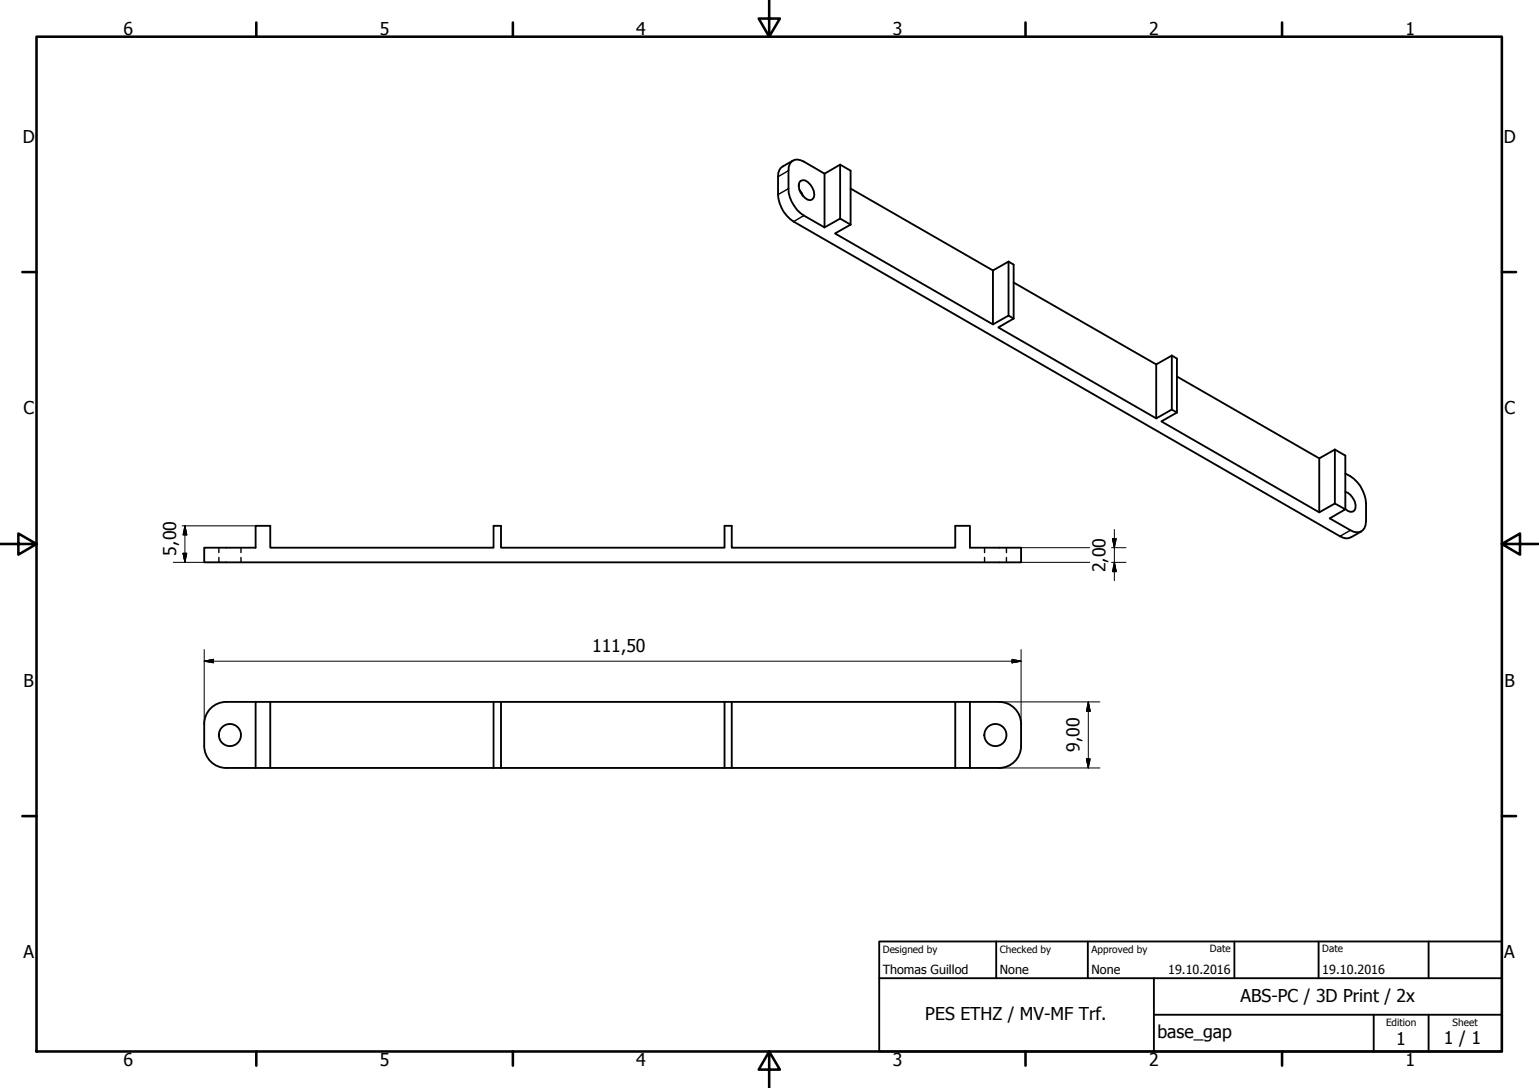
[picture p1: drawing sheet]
<svg xmlns="http://www.w3.org/2000/svg" width="420mm" height="297mm" viewBox="0 0 420 297" stroke-linecap="round" stroke-linejoin="round" font-family="sans-serif">
<!-- layer: Visible (ISO) -->
<g fill="none" stroke="#000" stroke-width=".51">
<path d="M213.7 45.5a2.99 2.99 0 0 0-1.3 2.7v4.9M215.3 46.6v4.9M218.2 51.9l1.1 1.7M218.6 49.4a2.02 2.02 0 0 1 2.6 1 3.8 3.8 0 0 1 1 3.5l-.4 .5a2.02 2.02 0 0 1-2.7-1 3.8 3.8 0 0 1-.9-3.5zM219.5 44.1l5.6 3.3M225.1 47.4v14.7l-5.6-3.2M225.1 47.4l4.3-2.5 2.8 1.7v14.7M229.4 44.9v14.8M232.2 51.5l38.9 22.3 4.2-2.4M216.7 60.5l149.1 85.9M232.2 61.3l-2.8-1.6-4.3 2.4M232.2 61.3l-4.2 2.4 43.1 24.9 4.2-2.4"/>
<path d="M271.1 73.8v14.8M275.3 71.4l1.4 .8v14.8M275.3 71.4v14.8M276.7 77.1l39 22.4 4.2-2.4M275.3 86.2l1.4 .8M276.7 87l-4.2 2.4 43.2 24.8 4.2-2.4M315.7 99.5v14.7M319.9 97.1l1.4 .8v14.7M319.9 97.1v14.7M319.9 111.8l1.4 .8M321.3 102.8l38.9 22.3 4.2-2.4M321.3 112.6l-4.2 2.4 43.1 24.9 4.2-2.4"/>
<path d="M360.2 125.1v14.8M364.4 137.5l2.9 1.6-4.3 2.4 5.7 3.3M364.4 122.7l2.9 1.7v14.7M364.4 122.7v14.8M367.3 134.3a4.2 4.2 0 0 1 2.5 5 1.63 1.63 0 0 1-2.5-.4M367.3 129.3l1.4 .7M372.9 137.4v4.9M55.8 149.5h14v-5.9h4v5.9h60.9v-5.9h2.1v5.9h61v-5.9h2v5.9h61v-5.9h4v5.9h14v4h-223zM69.8 191.6v18.1M73.8 191.6v18.1M134.7 191.6v18.1M136.8 191.6v18.1"/>
<path d="M197.8 191.6v18.1M199.8 191.6v18.1M260.8 191.6v18.1M264.8 191.6v18.1M272.8 191.6a6 6 0 0 1 6 6v6a6 6 0 0 1-6 6.1M272.8 191.6h-211a6 6 0 0 0-6 6v6a6 6 0 0 0 6 6.1h211"/>
<circle cx="62.8" cy="200.7" r="3"/>
<circle cx="271.7" cy="200.7" r="3"/>
</g>
<!-- layer: Hidden (ISO) -->
<path d="M59.8 149.5v1.4M59.8 152.2v1.3M65.8 149.5v1.4M65.8 152.2v1.3M268.8 149.5v1.4M268.8 152.2v1.3M274.8 149.5v1.4M274.8 152.2v1.3" fill="none" stroke="#000" stroke-width=".38"/>
<!-- layer: Visible Narrow (ISO) -->
<path d="M215.3 46.6l-2.9 1.6M215.3 51.5l-2.9 1.6M219.5 58.9l-2.8 1.6M368.7 144.8l-2.9 1.6" fill="none" stroke="#000" stroke-width=".38"/>
<path d="M212.4 53.1a9.5 9.5 0 0 0 4.3 7.4M215.3 51.5a9.1 9.1 0 0 0 4.2 7.4M216.5 43.9l-2.8 1.6M219.5 44.1a2.57 2.57 0 0 0-3-.2 2.57 2.57 0 0 0-1.2 2.7M368.7 130a9.3 9.3 0 0 1 4.2 7.4M371.7 145.1l-2.8 1.6a2.89 2.89 0 0 1-3.1-.3M372.9 142.3a2.61 2.61 0 0 1-1.2 2.7 2.61 2.61 0 0 1-3-.2" fill="none" stroke="#000" stroke-width=".51"/>
<!-- layer: Border (ISO) -->
<g fill="none" stroke="#000" stroke-width=".7">
<path d="M10 10h400v277.1h-400zM70 6.1v3.9M140 6.1v3.9M210 0v10l-2.9-4.9h5.8l-2.9 4.9M280 6.1v3.9M350 6.1v3.9M6.1 74.3h3.9M410 74.3h3.9M0 148.5h10l-5-2.8v5.7l5-2.9M410 148.5l5 2.9v-5.7l-5 2.8h10M6.1 222.8h3.9M410 222.8h3.9"/>
<path d="M70 287.1v3.8M140 287.1v3.8M210 287.1l2.9 4.9h-5.8l2.9-4.9v9.9M280 287.1v3.8M350 287.1v3.8"/>
</g>
<!-- layer: Title (ISO) -->
<path d="M240 257h170v30.1h-170zM272 257v10.1M297 257v10.1M337 257v10.1M360 257v10.1M390 257v10.1M240 267.1h170M315 277h95M315 267.1v20M375 277v10.1M390 277v10.1" fill="none" stroke="#000" stroke-width=".51"/>
<!-- layer: Dimension (ISO) -->
<g fill="none" stroke="#000" stroke-width=".27">
<path d="M47.3 153.5h14.5M49.7 143.6h20.1M50 151.1h1l-.5 2.4zM50.5 143.6l.5 2.4h-1zM50.5 143.6v9.9M278.8 149.5h18.7M278.8 153.5h18.7M303.5 149.5h3.9M303.5 153.5h3.9M303.7 147.1h1l-.5 2.4zM304.2 153.5l.5 2.6h-1zM304.2 144.6v13.9"/>
<path d="M55.8 177.3v20.4M278.8 177.3v20.4M55.8 180.5l2.5-.5v1zM55.8 180.5h223M272.8 191.6h27.5M276.3 180l2.5 .5-2.5 .5zM297.1 191.6l.5 2.6h-1zM297.1 191.6v18.1M272.8 209.7h27.5M296.6 207.2h1l-.5 2.5z"/>
</g>
<g fill="#000" stroke="#000" stroke-width=".27">
<path d="M50 151.1l.5 2.4zM50 151.1h1l-.5 2.4zM50.5 143.6l.5 2.4zM50.5 143.6l.5 2.4h-1zM303.7 147.1l.5 2.4zM303.7 147.1h1l-.5 2.4zM304.2 153.5l.5 2.6zM304.2 153.5l.5 2.6h-1zM55.8 180.5l2.5-.5zM55.8 180.5l2.5-.5v1zM276.3 181l2.5-.5zM276.3 180l2.5 .5-2.5 .5z"/>
<path d="M297.1 191.6l.5 2.6zM297.1 191.6l.5 2.6h-1zM296.6 207.2l.5 2.5zM296.6 207.2h1l-.5 2.5z"/>
</g>
<g font-size="4.8">
<text x="33.7" y="9.6">6</text>
<text x="103.7" y="9.6">5</text>
<text x="173.7" y="9.6">4</text>
<text x="243.7" y="9.6">3</text>
<text x="313.7" y="9.6">2</text>
<text x="383.7" y="9.6">1</text>
<text x="6.2" y="38.9">D</text>
<text x="410.5" y="38.9">D</text>
<text x="6.4" y="113.1">C</text>
<text x="410.7" y="113.1">C</text>
<text x="48.1" y="151.7" transform="rotate(-90 48.1 151.7)">5,00</text>
<text x="301.8" y="156.2" transform="rotate(-90 301.8 156.2)">2,00</text>
<text x="161.7" y="178.1">111,50</text>
<text x="6.4" y="187.4">B</text>
<text x="410.7" y="187.4">B</text>
<text x="294.7" y="205.3" transform="rotate(-90 294.7 205.3)">9,00</text>
<text x="6.4" y="261.7">A</text>
<text x="410.7" y="261.7">A</text>
<text x="338.7" y="273.5">ABS-PC / 3D Print / 2x</text>
<text x="252.6" y="278.6">PES ETHZ / MV-MF Trf.</text>
<text x="316" y="283.4">base_gap</text>
<text x="381.2" y="285.3">1</text>
<text x="394.2" y="285">1 / 1</text>
<text x="33.7" y="290.9">6</text>
<text x="103.7" y="290.9">5</text>
<text x="173.7" y="290.9">4</text>
<text x="243.7" y="290.9">3</text>
<text x="313.7" y="290.9">2</text>
<text x="383.7" y="290.9">1</text>
</g>
<g font-size="3.4">
<text x="241" y="266">Thomas Guillod</text>
<text x="273" y="266">None</text>
<text x="298" y="266">None</text>
<text x="318.9" y="266">19.10.2016</text>
<text x="361" y="266">19.10.2016</text>
</g>
<g font-size="2.7">
<text x="241" y="260.1">Designed by</text>
<text x="273" y="260.1">Checked by</text>
<text x="298" y="260.1">Approved by</text>
<text x="330.3" y="260">Date</text>
<text x="361" y="260">Date</text>
<text x="378.4" y="280.1">Edition</text>
<text x="396.6" y="280.1">Sheet</text>
</g>
</svg>
